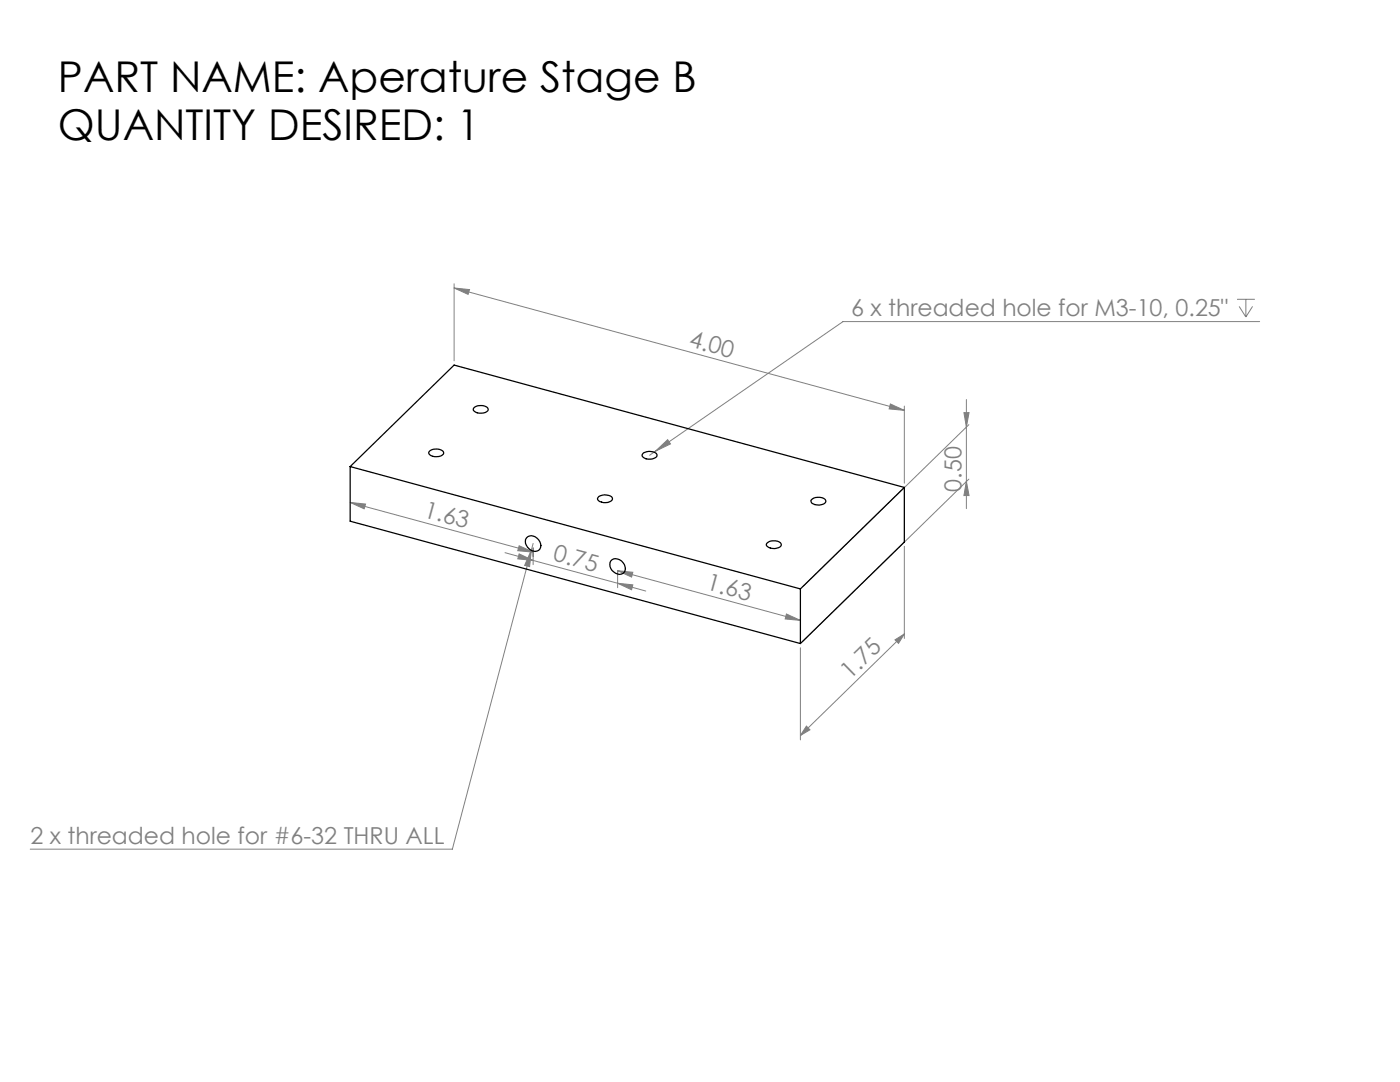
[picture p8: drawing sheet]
<svg xmlns="http://www.w3.org/2000/svg" width="279mm" height="216mm" viewBox="0 0 279 216" stroke-linecap="round" stroke-linejoin="round" font-family="sans-serif">
<g fill="none" stroke="#808080" stroke-width=".2">
<path d="M90.6 57.5l3.1 .3-.3 .9zM90.6 56.6v15.4M90.6 57.5l89.9 24.4M246.9 59.7h3.5M248.6 59.7v3.6M192.9 79.7v21.8M247.3 61.1l1.3 2.2M250 61.1l-1.4 2.2M251.4 64.2h-83.2l-37.4 25.8M130.8 90l2.4-2.3 .6 .9zM130.8 90l-1.2 .8M177.7 80.6l2.8 1.3-3.1-.3z"/>
<path d="M180.5 81v15.4M192.4 82.3h1l-.5 2.9zM192.9 96.1l.5 2.8h-1zM193.4 84.7l-33.2 32.4M193.4 95.6l-33.2 32.4M69.9 100.3l36.5 9.9M69.9 100.3l3.1 .3-.3 .9zM100.8 110.3l5.6 1.5M103.6 108.9l2.8 1.3-3.1-.3zM103.6 110.5l2.8 1.3-3.1-.3zM106 109.7l-.3 3.4-1-.3zM106 109.7l-15.7 59.7h-84.3"/>
<path d="M106.4 108.4l-.4 1.3M106.4 109.3v3.4M106.4 111.8l16.9 4.6M123.3 113.9v3.4M123.3 116.4l5.6 1.5M123.3 113.9l36.4 9.9M123.3 116.4l3 .3-.3 1zM123.3 113.9l3 .3-.3 .9zM180.5 109v18.4M157 122.5l2.7 1.3-3-.3zM159.7 129.3v18.3M178.6 127.7l1.9-1.2-1.2 1.9z"/>
<path d="M180.5 126.5l-20.8 20.3M160.9 144.9l.7 .7-1.9 1.2z"/>
</g>
<g fill="#808080">
<path d="M177.7 80.6l2.8 1.3-3.1-.3zM90.6 57.5l3.1 .3-.3 .9z"/>
<path d="M106 109.7l-1.3 3.1 1 .3zM130.8 90l3-1.4-.6-.9z"/>
<path d="M160.9 144.9l.7 .7-1.9 1.2zM178.6 127.7l1.9-1.2-1.2 1.9z"/>
<path d="M192.4 82.3h1l-.5 2.9zM192.9 96.1l.5 2.8h-1z"/>
<path d="M69.9 100.3l3.1 .3-.3 .9zM103.6 108.9l2.8 1.3-3.1-.3zM103.6 110.5l2.8 1.3-3.1-.3zM123.3 116.4l3 .3-.3 1zM123.3 113.9l3 .3-.3 .9zM157 122.5l2.7 1.3-3-.3z"/>
</g>
<g fill="none" stroke="#000" stroke-width=".25">
<path d="M69.9 93.1l89.8 24.4M69.9 93.1v10.9l89.8 24.4M69.9 93.1l20.7-20.3 89.9 24.5M85.7 90.1a2.14 2.14 0 0 1 2.8 .1 1.04 1.04 0 0 1-1.3 .9h-.5a.87 .87 0 0 1-1-1zM94.5 81.4a2.14 2.14 0 0 1 2.9 .1 1.04 1.04 0 0 1-1.3 .9h-.9a.75 .75 0 0 1-.7-1zM119.5 99.1a2.27 2.27 0 0 1 2.7 .2 1.04 1.04 0 0 1-1.3 1h-.5a1.21 1.21 0 0 1-1.2-.8zM128.4 90.4a2.27 2.27 0 0 1 2.7 .3 1.04 1.04 0 0 1-1.3 .9h-.5a.87 .87 0 0 1-1.1-1zM161.9 99.7a2.14 2.14 0 0 1 2.9 .1 .75 .75 0 0 1-.9 .9h-1.3a.72 .72 0 0 1-.7-1zM180.5 97.3l-20.8 20.2M180.5 97.3v10.9l-20.8 20.2M105.3 107.1a1.88 1.88 0 0 1 2 .4 1.88 1.88 0 0 1 .4 2.1 1.81 1.81 0 0 1-1.9 .1 1.81 1.81 0 0 1-1-1.6l.1-.4zM121.9 111.9a1.75 1.75 0 0 1 2.8 1.2 1.19 1.19 0 0 1-.4 1.4 1.19 1.19 0 0 1-1.5-.1 1.85 1.85 0 0 1-.9-2.5z"/>
<path d="M153 108.4a2.14 2.14 0 0 1 2.9 .1 .75 .75 0 0 1-.9 .9h-1.3a.75 .75 0 0 1-.7-1zM159.7 117.5v10.9"/>
</g>
<g font-size="8.5">
<text x="11.6" y="18.4">PART NAME: Aperature Stage B</text>
<text x="11.6" y="27.9">QUANTITY DESIRED: 1</text>
</g>
<g font-size="4.7" fill="#808080">
<text x="169.9" y="63.1">6 x threaded hole for M3-10, 0.25&quot;</text>
<text x="137.3" y="69.1" transform="rotate(15 137.3 69.1)">4.00</text>
<text x="191.9" y="98.1" transform="rotate(-90 191.9 98.1)">0.50</text>
<text x="84.4" y="103.1" transform="rotate(15 84.4 103.1)">1.63</text>
<text x="110.2" y="111.8" transform="rotate(15 110.2 111.8)">0.75</text>
<text x="140.8" y="117.6" transform="rotate(15 140.8 117.6)">1.63</text>
<text x="169.7" y="135.6" transform="rotate(-44 169.7 135.6)">1.75</text>
<text x="6.1" y="168.4">2 x threaded hole for #6-32 THRU ALL</text>
</g>
</svg>
